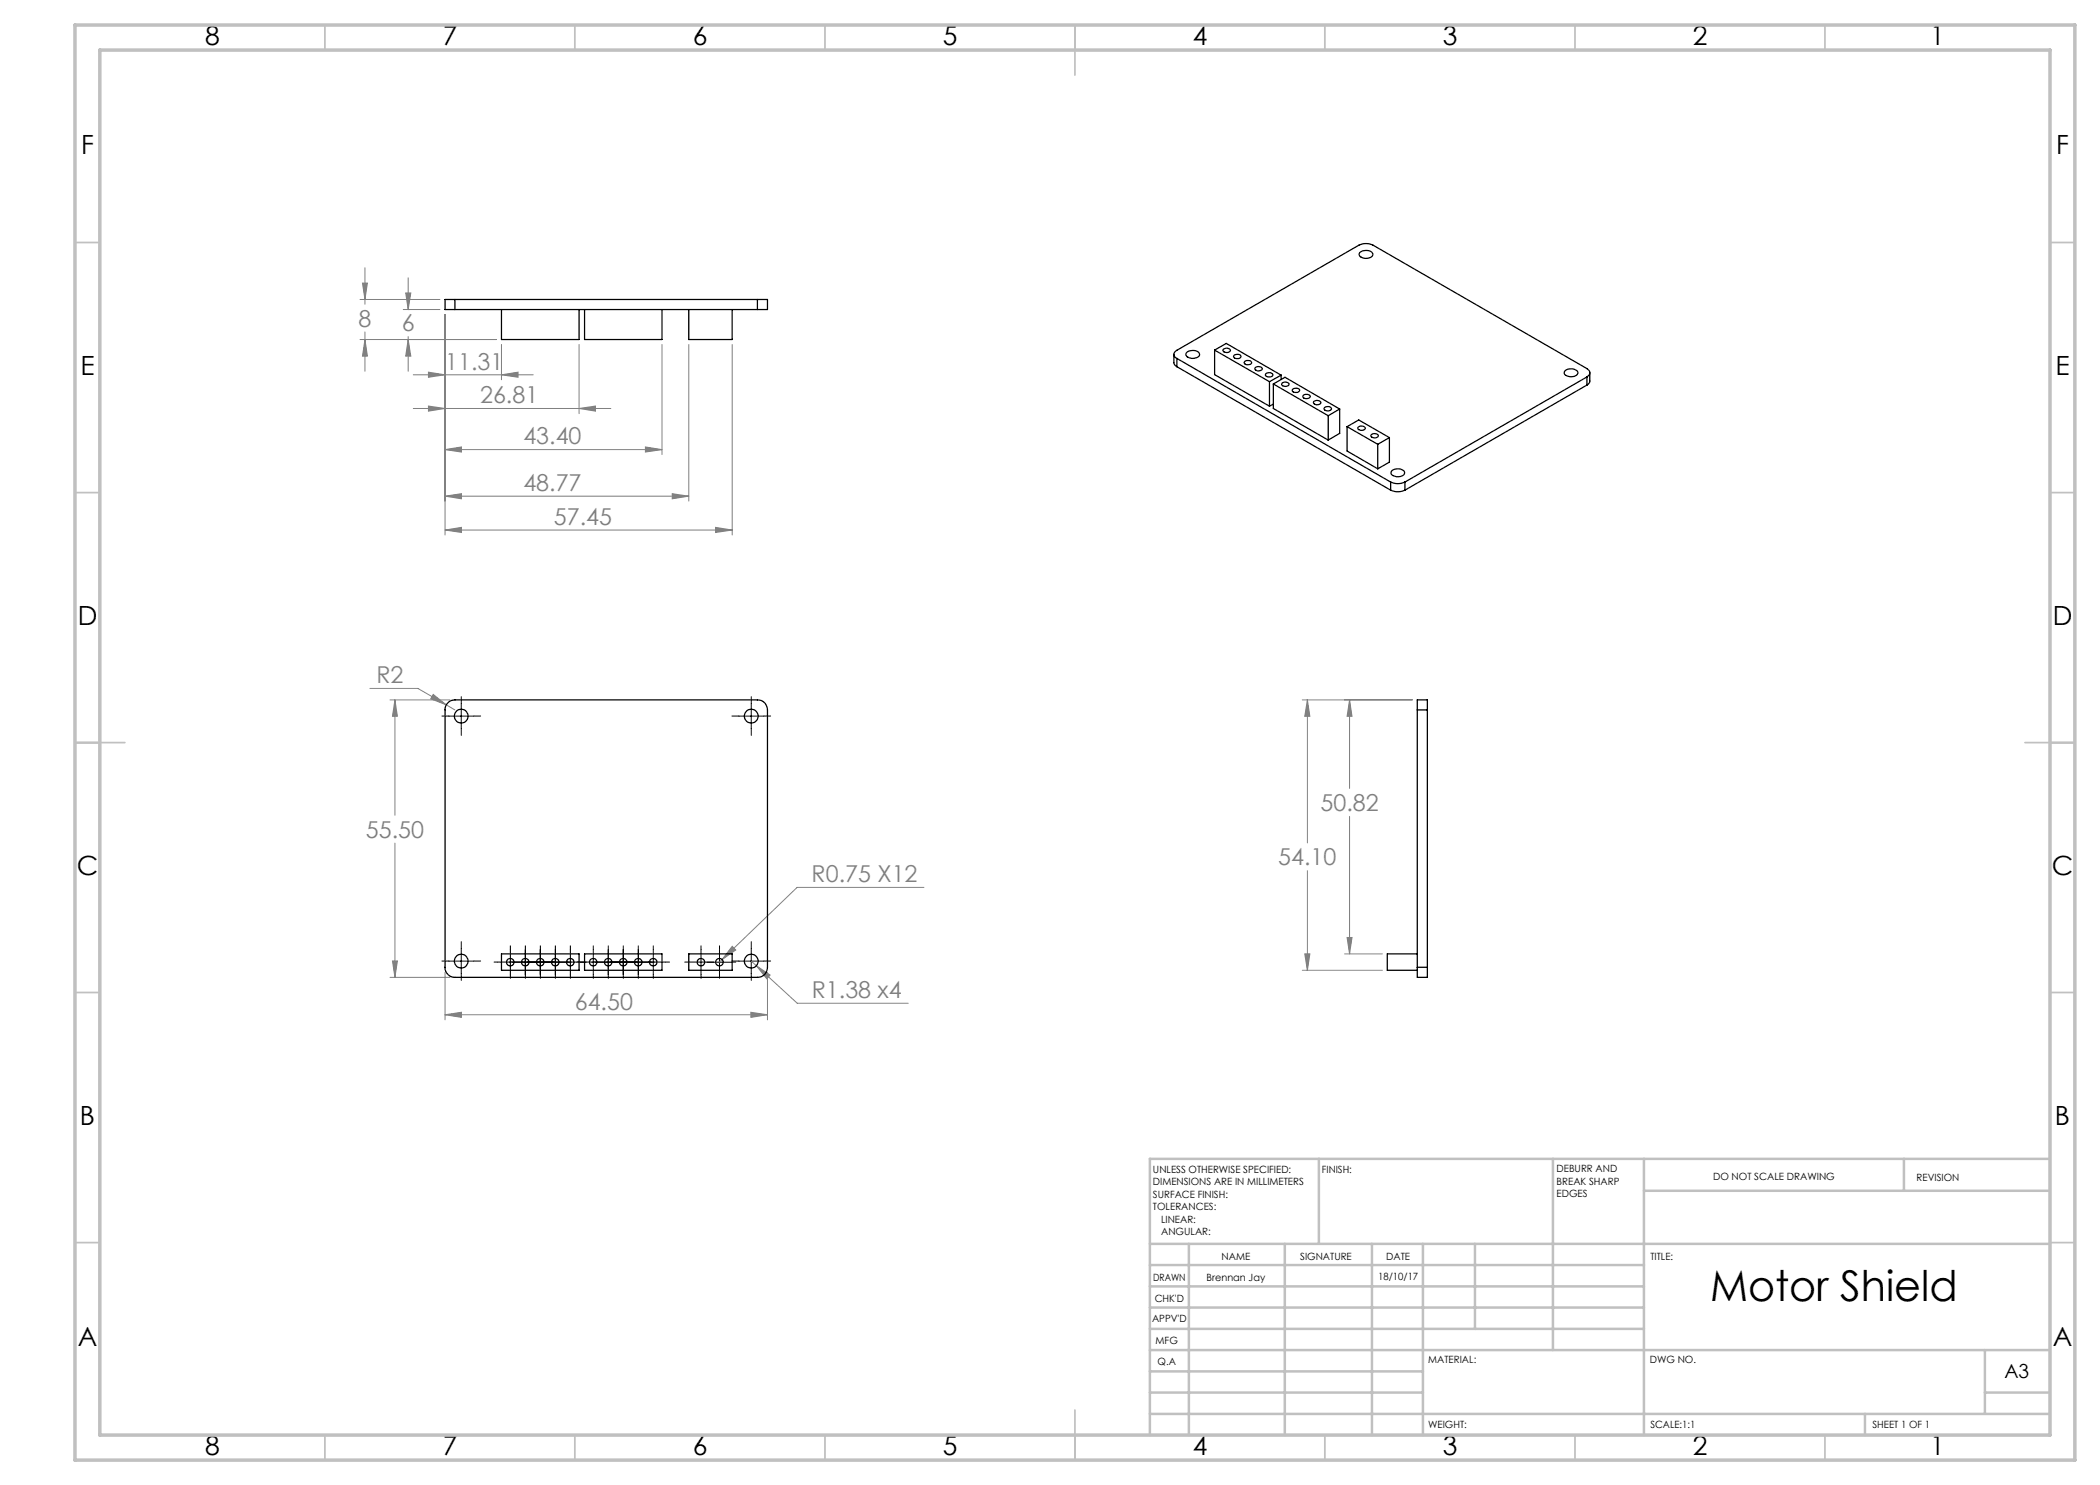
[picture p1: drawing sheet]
<svg xmlns="http://www.w3.org/2000/svg" width="420mm" height="297mm" viewBox="0 0 420 297" stroke-linecap="round" stroke-linejoin="round" font-family="sans-serif">
<g fill="none" stroke="#808080" stroke-width=".2">
<path d="M72 59.9h16M72.5 56.6h1l-.5 3.3zM73 53.5v7.4M81.1 58.6h1.1l-.6 3.3zM81.6 55.6v6.3M72 67.9h27.3M73 67.9l.5 3.3h-1zM73 66.4v7.9M80.6 61.9h7.4M81.6 61.9h.1M81.6 67.9l.6 3.3h-1.1zM81.6 67.3v7"/>
<path d="M82.7 75h23.9M85.7 74.4l3.3 .6-3.3 .5zM89 62.9v44.1M100.3 75l3.3-.6v1.1zM100.3 68.9v7M115.8 68.9v13.8M132.4 68.9v22M137.8 68.9v31.3M146.4 68.9v38.1M82.7 81.7h39.5M85.7 81.2l3.3 .5-3.3 .5zM89 89.9l3.3-.5v1z"/>
<path d="M89 99.2l3.3-.5v1.1zM89 89.9h43.4M89 99.2h48.8M115.8 81.7l3.3-.5v1zM129.1 89.4l3.3 .5-3.3 .5zM134.4 98.7l3.4 .5-3.4 .6zM89 106l3.3-.5v1zM89 106h57.4M143.1 105.5l3.3 .5-3.3 .5zM74 137.7h9.6l5.7 3.3M78 140h12M79 140l.5 3.3h-1z"/>
<path d="M79 140v23.1M86.6 138.9l2.7 2.1-3.2-1.2zM260.5 140h22M261.5 140l.5 3.3h-1.1zM261.5 140v28.6M269.9 140l.5 3.3h-1zM269.9 140v17.7M89.3 141l1.7 1M79 168.6v26.9M184.8 177.5h-25.4l-15 14.4M261.5 174.1v20M269.9 163.3v27.5"/>
<path d="M78 195.5h12M78.5 192.2h1l-.5 3.3zM89 194.5v9.5M144.4 191.9l-.5 .5M146.4 189.3l.7 .7-2.7 1.9zM150.2 192.2l1.1 .9M151.3 193.1l2.7 1.9-.6 .8zM151.3 193.1l8.2 7.6h22.1M153.5 194.5v9.5M260.5 194.1h16M260.9 190.8h1.1l-.5 3.3zM268.9 190.8h7.6"/>
<path d="M269.4 187.5h1l-.5 3.3zM89 202.9l3.3-.4v1zM89 202.9h64.5M150.2 202.5l3.3 .4-3.3 .6z"/>
</g>
<g fill="none" stroke="#000" stroke-width=".2" stroke-dasharray="15.2 1.3 1.3 1.3">
<path d="M89.8 143.2h-1.4M92.3 140.7v-1.4M92.3 145.7v1.4M94.8 143.2h1.3M147.8 143.2h-1.4M150.3 140.7v-1.4M150.3 145.7v1.4M152.8 143.2h1.3M89.8 192.2h-1.4M92.3 189.7v-1.4M92.3 194.7v1.4M94.8 192.2h1.3"/>
<path d="M99.6 192.4h-.8M102.1 192.4v-2.5M102.1 192.4h-2.5M102.1 192.4v2.5M102.1 192.4h2.5M102.1 189.9v-.7M102.1 194.9v.8M102.6 192.4h-.8M105.1 194.9v.8M105.1 192.4v-2.5M105.1 192.4h-2.5M105.1 192.4v2.5"/>
<path d="M105.1 192.4h2.5M105.1 189.9v-.7M105.6 192.4h-.8M107.6 192.4h.7M108.1 192.4v-2.5M108.1 192.4h-2.5M108.1 192.4v2.5M108.1 192.4h2.5M108.1 194.9v.8M108.1 189.9v-.7M108.6 192.4h-.8M110.6 192.4h.7"/>
<path d="M111.1 192.4v-2.5M111.1 192.4h-2.5M111.1 192.4v2.5M111.1 192.4h2.5M111.1 189.9v-.7M111.1 194.9v.8M113.6 192.4h.7M114.1 192.4v-2.5M114.1 192.4h-2.5M114.1 192.4v2.5M114.1 192.4h2.5M114.1 189.9v-.7"/>
<path d="M114.1 194.9v.8M116.2 192.4h-.8M116.6 192.4h.7M118.7 192.4v-2.5M118.7 192.4h-2.5M118.7 192.4v2.5M118.7 192.4h2.5M118.7 189.9v-.7M118.7 194.9v.8M119.2 192.4h-.8M121.7 194.9v.8M121.7 192.4v-2.5"/>
<path d="M121.7 192.4h-2.5M121.7 192.4v2.5M121.7 192.4h2.5M121.7 189.9v-.7M122.2 192.4h-.8M124.2 192.4h.7M124.7 192.4v-2.5M124.7 192.4h-2.5M124.7 192.4v2.5M124.7 192.4h2.5M124.7 194.9v.8M124.7 189.9v-.7"/>
<path d="M125.2 192.4h-.8M127.2 192.4h.7M127.7 192.4v-2.5M127.7 192.4h-2.5M127.7 192.4v2.5M127.7 192.4h2.5M127.7 189.9v-.7M127.7 194.9v.8M130.2 192.4h.7M130.7 192.4v-2.5M130.7 192.4h-2.5M130.7 192.4v2.5"/>
<path d="M130.7 192.4h2.5M130.7 189.9v-.7M130.7 194.9v.8M133.2 192.4h.7M137.7 192.4h-.7M140.2 192.4v-2.5M140.2 192.4h-2.5M140.2 192.4v2.5M140.2 192.4h2.5M140.2 189.9v-.7M140.2 194.9v.8M143.9 189.9v-.7"/>
<path d="M143.9 194.9v.8M146.4 192.4h.8M147.8 192.2h-1.4M150.3 189.7v-1.4M150.3 194.7v1.4M152.8 192.2h1.3"/>
</g>
<g fill="none" stroke="#000" stroke-width=".2">
<path d="M89.7 143.2h5.1M92.3 140.7v5M147.7 143.2h5.1M150.2 140.7v5M89.7 192.2h5.1M92.3 189.7v5M102.6 192.4h5M105.1 189.9v5M119.1 192.4h5M121.6 189.9v5M141.4 192.4h5M143.9 189.9v5"/>
<path d="M147.7 192.2h5.1M150.2 189.7v5"/>
</g>
<g fill="none" stroke="#c0c0c0" stroke-width=".35">
<path d="M65 5v5M115 5v5M165 5v5M215 5v10M265 5v5M315 5v5M365 5v5M15 48.5h5M410 48.5h5M15 98.5h5M410 98.5h5M15 148.5h10"/>
<path d="M405 148.5h10M15 198.5h5M410 198.5h5M15 248.5h5M410 248.5h5M65 287v5M115 287v5M165 287v5M215 282v10M265 287v5M315 287v5M365 287v5"/>
</g>
<g fill="none" stroke="#c0c0c0" stroke-width=".5">
<path d="M263.8 231.8v17M310.6 231.8v38.2M328.8 231.8v55.2M328.8 238.2h81.2M380.8 231.8v6.4M410 231.8h-180v55.2M230 248.8h180M230 257.3h98.8M230 253h98.8M237.8 248.8v38.2M257 248.8v38.2M274.4 248.8v38.2"/>
<path d="M284.6 248.8v38.2M295 248.8v17M230 265.8h98.8M230 261.5h98.8M230 278.5h54.6M230 274.3h54.6M230 270h180M397 278.5h13M397 270v12.8M230 282.8h180M373 282.8v4.2"/>
</g>
<path d="M15 5h400v287h-400zM20 10h390v277h-390z" fill="none" stroke="#c0c0c0" stroke-width=".7"/>
<path d="M89 202.9l3.3-.4v1zM150.2 202.5l3.3 .4-3.3 .6zM78.5 192.2h1l-.5 3.3zM79 140l.5 3.3h-1zM86.6 138.9l-.5 .9 3.2 1.2zM146.4 189.3l-2 2.6 2.7-1.9zM151.3 193.1l2.1 2.7 .6-.8zM269.9 140l.5 3.3h-1zM269.4 187.5h1l-.5 3.3zM261.5 140l.5 3.3h-1.1zM260.9 190.8h1.1l-.5 3.3zM85.7 74.4l3.3 .6-3.3 .5zM100.3 75l3.3-.6v1.1zM85.7 81.2l3.3 .5-3.3 .5zM115.8 81.7l3.3-.5v1zM89 89.9l3.3-.5v1zM129.1 89.4l3.3 .5-3.3 .5zM89 99.2l3.3-.5v1.1zM134.4 98.7l3.4 .5-3.4 .6zM89 106l3.3-.5v1zM143.1 105.5l3.3 .5-3.3 .5zM81.6 67.9l.6 3.3h-1.1zM81.1 58.6h1.1l-.6 3.3zM72.5 56.6h1l-.5 3.3zM73 67.9l.5 3.3h-1z" fill="#808080"/>
<g fill="none" stroke="#000" stroke-width=".25">
<path d="M91 59.9h-2v2h2M91 59.9v2M91 59.9h60.5M151.5 59.9h2v2h-2M151.5 59.9v2M272 50.5a1.82 1.82 0 0 1 2.6 .3 1.3 1.3 0 0 1-1.9 .8 .74 .74 0 0 1-.7-1.1zM91 61.9h60.5M100.3 61.9v6h15.5v-6M116.9 61.9v6h15.5v-6M137.8 61.9v6h8.6v-6M234.8 70.9v1.7l.1 .4 .5 .3M235.4 71.7a.85 .85 0 0 1-.6-.8 .85 .85 0 0 1 .6-.8l36.4-21.1a3.3 3.3 0 0 1 2.8 0l42.8 24.7a.89 .89 0 0 1 .6 .9 .89 .89 0 0 1-.6 .8"/>
<path d="M235.4 71.7l42.7 24.7M235.4 71.7v1.6M235.4 73.3l42.7 24.7M237.3 70.5a1.77 1.77 0 0 1 2.6 .3 1.02 1.02 0 0 1-1.3 .9 1.1 1.1 0 0 1-1.4-1zM242.9 70v4.9l11 6.3M242.9 70l11 6.3M242.9 70l2.4-1.3 10.9 6.3M244.7 69.8a.76 .76 0 0 1 .8-.2 .76 .76 0 0 1 .5 .6 .93 .93 0 0 1-1.4-.1zM246.8 71a.74 .74 0 0 1 .8-.2 .74 .74 0 0 1 .5 .6 .88 .88 0 0 1-1.4-.1zM249 72.2a.77 .77 0 0 1 1.3 .5 .91 .91 0 0 1-1.5-.2zM251 73.6a.93 .93 0 0 1 1.4 .2 .84 .84 0 0 1-1.4-.1zM253.1 74.8a.88 .88 0 0 1 1.5 .2 .86 .86 0 0 1-1.5-.1z"/>
<path d="M253.9 76.3v4.9M254.7 76.8v4.9l10.9 6.3M254.7 76.8l10.9 6.3M254.7 76.8l2.3-1.3 10.9 6.3M256.2 75l-2.3 1.3M256.2 75v.9M256.4 76.7a.88 .88 0 0 1 1.4 .2 .84 .84 0 0 1-1.5-.1zM258.5 77.9a.87 .87 0 0 1 1.4 .2 .86 .86 0 0 1-1.5-.1zM260.7 79a.91 .91 0 0 1 1.3 .3 .86 .86 0 0 1-1.4 0zM313 74.2a1.77 1.77 0 0 1 2.6 .2 1.29 1.29 0 0 1-1.9 .9 .71 .71 0 0 1-.7-.3 .71 .71 0 0 1 0-.8zM317.4 75.4l-36.4 21M317.4 75.4v1.6"/>
<path d="M317.4 77l-36.4 21M318 74.5l-.1 2-.5 .5M254.7 80.8l-.8 .4M262.7 80.4a.96 .96 0 0 1 1.5 .1 .79 .79 0 0 1-.8 .5 .79 .79 0 0 1-.7-.6zM264.9 81.5a.74 .74 0 0 1 .8-.2 .74 .74 0 0 1 .5 .6 .91 .91 0 0 1-1.4-.2zM265.6 83.1v4.9M267.9 81.8v4.9l-2.3 1.3M267.9 81.8l-2.3 1.3M269.4 85.3v4.9l6.2 3.6M269.4 85.3l2.3-1.3 6.2 3.5M269.4 85.3l6.2 3.6M271.7 85.4a.92 .92 0 0 1 1.3 .3 .86 .86 0 0 1-1.4-.1z"/>
<path d="M274.2 87a.93 .93 0 0 1 1.5 .2 .84 .84 0 0 1-1.5-.1zM275.6 88.9v4.9M277.9 87.5v4.9l-2.3 1.4M277.9 87.5l-2.3 1.4M278.1 96.4a3.3 3.3 0 0 0 2.9 0M278.1 98a3.3 3.3 0 0 0 2.9 0M278.1 96.4v1.6M278.3 94.2a1.77 1.77 0 0 1 2.6 .2 1.29 1.29 0 0 1-1.8 .9 .71 .71 0 0 1-.8-.3 .71 .71 0 0 1 0-.8zM281 96.4v1.6M89.5 140.7l.5-.5 1-.2h60.5a1.97 1.97 0 0 1 2 2v51.5a1.97 1.97 0 0 1-2 2h-60.5a1.97 1.97 0 0 1-2-2v-51.9zM283.5 142v-2h2v2M283.5 142v51.5"/>
<path d="M283.5 142h2M285.5 142v51.5M100.3 190.8h15.5v3.3h-15.5zM116.9 190.8h15.5v3.3h-15.5zM137.8 190.8h8.6v3.3h-8.6zM283.5 193.5v2h2v-2M283.5 190.8h-6v3.3h6M283.5 193.5h2"/>
<circle cx="92.2" cy="143.2" r="1.36"/>
<circle cx="150.2" cy="143.2" r="1.37"/>
<circle cx="92.2" cy="192.2" r="1.36"/>
<circle cx="102.1" cy="192.4" r=".74"/>
<circle cx="105.1" cy="192.4" r=".74"/>
<circle cx="108.1" cy="192.4" r=".74"/>
<circle cx="111" cy="192.4" r=".74"/>
<circle cx="114" cy="192.4" r=".74"/>
<circle cx="118.6" cy="192.4" r=".74"/>
<circle cx="121.6" cy="192.4" r=".74"/>
<circle cx="124.7" cy="192.4" r=".75"/>
<circle cx="127.7" cy="192.4" r=".75"/>
<circle cx="130.6" cy="192.4" r=".75"/>
<circle cx="140.2" cy="192.4" r=".74"/>
<circle cx="143.9" cy="192.4" r=".74"/>
<circle cx="150.2" cy="192.2" r="1.37"/>
</g>
<text font-size="8.5" x="342" y="260.3">Motor Shield</text>
<g font-size="5.3">
<text x="41" y="9">8</text>
<text x="88.5" y="9">7</text>
<text x="138.5" y="9">6</text>
<text x="188.5" y="9">5</text>
<text x="238.5" y="9">4</text>
<text x="288.5" y="9">3</text>
<text x="338.5" y="9">2</text>
<text x="386" y="9">1</text>
<text x="16.2" y="30.7">F</text>
<text x="411.2" y="30.7">F</text>
<text x="16.1" y="75">E</text>
<text x="411.1" y="75">E</text>
<text x="15.5" y="125">D</text>
<text x="410.5" y="125">D</text>
<text x="15.4" y="175">C</text>
<text x="410.4" y="175">C</text>
<text x="16" y="225">B</text>
<text x="411" y="225">B</text>
<text x="15.5" y="269.2">A</text>
<text x="410.5" y="269.2">A</text>
<text x="41" y="291">8</text>
<text x="88.5" y="291">7</text>
<text x="138.5" y="291">6</text>
<text x="188.5" y="291">5</text>
<text x="238.5" y="291">4</text>
<text x="288.5" y="291">3</text>
<text x="338.5" y="291">2</text>
<text x="386" y="291">1</text>
</g>
<g font-size="4.7" fill="#808080">
<text x="71.7" y="65.4">8</text>
<text x="80.4" y="66.3">6</text>
<text x="89.1" y="73.9">11.31</text>
<text x="96" y="80.7">26.81</text>
<text x="104.7" y="88.9">43.40</text>
<text x="104.7" y="98.2">48.77</text>
<text x="110.8" y="105">57.45</text>
<text x="75.3" y="136.7">R2</text>
<text x="73.2" y="167.6">55.50</text>
<text x="264.1" y="162.2">50.82</text>
<text x="255.7" y="173.1">54.10</text>
<text x="162.3" y="176.4">R0.75 X12</text>
<text x="115" y="201.9">64.50</text>
<text x="162.4" y="199.6">R1.38 x4</text>
</g>
<text font-size="3.9" x="400.9" y="275.5">A3</text>
<g font-size="2">
<text x="230.6" y="234.6">UNLESS OTHERWISE SPECIFIED:</text>
<text x="230.6" y="237.1">DIMENSIONS ARE IN MILLIMETERS</text>
<text x="230.6" y="239.6">SURFACE FINISH:</text>
<text x="264.4" y="234.6">FINISH:</text>
<text x="311.3" y="234.5">DEBURR AND</text>
<text x="311.3" y="237">BREAK SHARP</text>
<text x="311.3" y="239.5">EDGES</text>
<text x="342.6" y="236">DO NOT SCALE DRAWING</text>
<text x="383.3" y="236.2">REVISION</text>
<text x="230.6" y="242.1">TOLERANCES:</text>
<text x="232.2" y="244.6">LINEAR:</text>
<text x="232.2" y="247.1">ANGULAR:</text>
<text x="244.3" y="252">NAME</text>
<text x="260" y="251.9">SIGNATURE</text>
<text x="277.2" y="251.9">DATE</text>
<text x="330.1" y="251.9">TITLE:</text>
<text x="230.6" y="256.1">DRAWN</text>
<text x="241.3" y="256.1">Brennan Jay</text>
<text x="275.6" y="255.9">18/10/17</text>
<text x="230.9" y="260.3">CHK'D</text>
<text x="230.4" y="264.4">APPV'D</text>
<text x="231.1" y="268.8">MFG</text>
<text x="231.5" y="273">Q.A</text>
<text x="285.6" y="272.5">MATERIAL:</text>
<text x="330" y="272.5">DWG NO.</text>
<text x="285.6" y="285.5">WEIGHT:</text>
<text x="330.1" y="285.6">SCALE:1:1</text>
<text x="374.5" y="285.6">SHEET 1 OF 1</text>
</g>
</svg>
